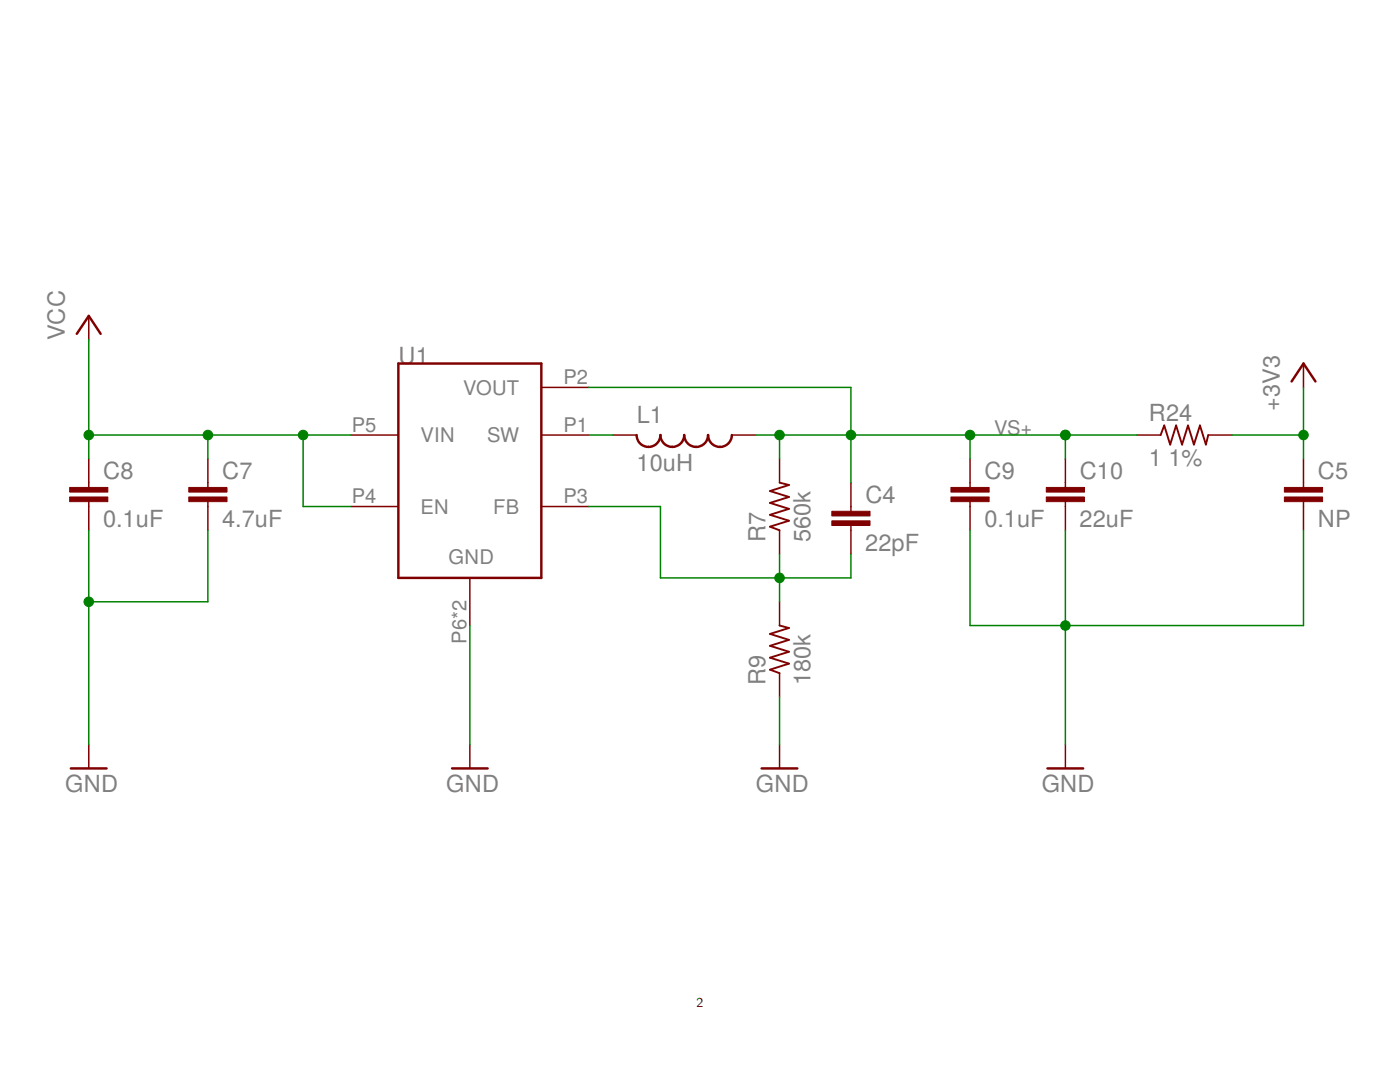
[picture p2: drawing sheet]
<svg xmlns="http://www.w3.org/2000/svg" width="279mm" height="216mm" viewBox="0 0 279 216" stroke-linecap="round" stroke-linejoin="round" font-family="sans-serif">
<g fill="none" stroke="#800000" stroke-width=".3">
<path d="M17.7 63v4.8M108 77.3h9.5M260.1 72.5v4.8M17.7 91.5v5.8M41.5 91.5v5.8M70 86.8h9.5M108 86.8h9.5M122.3 86.8h4.7M146 86.8h4.8M155.6 91.5v4.8M169.8 96.3v5.7M193.6 91.5v5.8"/>
<path d="M212.6 91.5v5.8M226.9 86.8h4.7M241.1 86.8h4.8M260.1 91.5v5.8M17.7 100.1v5.7M41.5 100.1v5.7M70 101.1h9.5M93.8 115.3v9.5M108 101.1h9.5M155.6 105.8v4.8M169.8 104.9v5.7M193.6 100.1v5.7"/>
<path d="M212.6 100.1v5.7M260.1 100.1v5.7M155.6 120.1v4.7M155.6 134.3v4.8M17.7 148.6v4.7M93.8 148.6v4.7M155.6 148.6v4.7M212.6 148.6v4.7"/>
</g>
<path d="M15.3 66.6l2.4-3.6 2.4 3.6M79.5 72.5h28.5v42.8h-28.5zM257.8 76.1l2.3-3.6 2.4 3.6M127 86.8a2.38 2.38 0 0 0 2.4 2.4 2.38 2.38 0 0 0 2.4-2.4 2.37 2.37 0 0 0 2.4 2.4 2.37 2.37 0 0 0 2.3-2.4 2.38 2.38 0 0 0 2.4 2.4 2.38 2.38 0 0 0 2.4-2.4 2.37 2.37 0 0 0 2.4 2.4 2.37 2.37 0 0 0 2.3-2.4M14.1 153.3h7.2M90.2 153.3h7.1M152 153.3h7.1M209 153.3h7.2" fill="none" stroke="#800000" stroke-width=".49"/>
<path d="M155.6 96.3l1.9 .5-3.8 1.2 3.8 1.2-3.8 1.2 3.8 1.1-3.8 1.2 3.8 1.2-3.8 1.2 1.9 .7M231.6 86.8l.7-1.9 1.2 3.8 1.2-3.8 1.2 3.8 1.2-3.8 1.2 3.8 1.2-3.8 1.2 3.8 .4-1.9M155.6 124.8l1.9 .5-3.8 1.2 3.8 1.2-3.8 1.2 3.8 1.1-3.8 1.2 3.8 1.2-3.8 1.2 1.9 .7" fill="none" stroke="#800000" stroke-width=".38"/>
<g fill="#800000" stroke="#800000" stroke-width=".2">
<path d="M166 103.9h7.6v1h-7.6z"/>
<path d="M166 102h7.6v1h-7.6z"/>
<path d="M37.7 99.2h7.6v.9h-7.6z"/>
<path d="M37.7 97.3h7.6v.9h-7.6z"/>
<path d="M13.9 99.2h7.6v.9h-7.6z"/>
<path d="M13.9 97.3h7.6v.9h-7.6z"/>
<path d="M189.8 99.2h7.6v.9h-7.6z"/>
<path d="M189.8 97.3h7.6v.9h-7.6z"/>
<path d="M208.8 99.2h7.6v.9h-7.6z"/>
<path d="M208.8 97.3h7.6v.9h-7.6z"/>
<path d="M256.3 99.2h7.6v.9h-7.6z"/>
<path d="M256.3 97.3h7.6v.9h-7.6z"/>
</g>
<g fill="none" stroke="#008000" stroke-width=".3">
<path d="M17.7 67.8v23.7M117.5 77.3h52.3v19M260.1 77.3v14.2M17.7 86.8h52.3M41.5 86.8v4.7M60.5 86.8v14.3h9.5M117.5 86.8h4.8M150.8 86.8h76.1M155.6 86.8v4.7M193.6 86.8v4.7M212.6 86.8v4.7M245.9 86.8h14.2"/>
<path d="M17.7 105.8v42.8M41.5 105.8v14.3h-23.8M117.5 101.1h14.3v14.2h38v-4.7M155.6 110.6v9.5M193.6 105.8v19h66.5v-19M212.6 105.8v42.8M93.8 124.8v23.8M155.6 139.1v9.5"/>
</g>
<g fill="#008000" stroke="#008000" stroke-width=".2">
<circle cx="155.6" cy="115.3" r=".95"/>
<circle cx="17.7" cy="120.1" r=".95"/>
<circle cx="212.6" cy="124.8" r=".95"/>
<circle cx="17.7" cy="86.8" r=".95"/>
<circle cx="41.5" cy="86.8" r=".95"/>
<circle cx="60.5" cy="86.8" r=".95"/>
<circle cx="212.6" cy="86.8" r=".95"/>
<circle cx="169.8" cy="86.8" r=".95"/>
<circle cx="155.6" cy="86.8" r=".95"/>
<circle cx="193.6" cy="86.8" r=".95"/>
<circle cx="260.1" cy="86.8" r=".95"/>
</g>
<g font-size="4.7" fill="#808080">
<text x="13" y="67.8" transform="rotate(-90 13 67.8)">VCC</text>
<text x="79.5" y="72.5">U1</text>
<text x="229.3" y="84">R24</text>
<text x="255.4" y="82.1" transform="rotate(-90 255.4 82.1)">+3V3</text>
<text x="127.1" y="84.4">L1</text>
<text x="20.6" y="95.6">C8</text>
<text x="44.4" y="95.6">C7</text>
<text x="127" y="93.9">10uH</text>
<text x="196.5" y="95.6">C9</text>
<text x="215.5" y="95.6">C10</text>
<text x="229.2" y="93">1</text>
<text x="233.2" y="93">1%</text>
<text x="263" y="95.6">C5</text>
<text x="172.7" y="100.3">C4</text>
<text x="20.6" y="105.1">0.1uF</text>
<text x="44.3" y="105.1">4.7uF</text>
<text x="196.4" y="105.1">0.1uF</text>
<text x="215.5" y="105.1">22uF</text>
<text x="263" y="105.1">NP</text>
<text x="152.8" y="108.2" transform="rotate(-90 152.8 108.2)">R7</text>
<text x="161.7" y="108.2" transform="rotate(-90 161.7 108.2)">560k</text>
<text x="172.7" y="109.9">22pF</text>
<text x="152.8" y="136.7" transform="rotate(-90 152.8 136.7)">R9</text>
<text x="161.7" y="136.7" transform="rotate(-90 161.7 136.7)">180k</text>
<text x="13" y="158.1">GND</text>
<text x="89" y="158.1">GND</text>
<text x="150.8" y="158.1">GND</text>
<text x="207.9" y="158.1">GND</text>
</g>
<g font-size="4" fill="#808080">
<text x="112.4" y="76.6">P2</text>
<text x="92.4" y="78.7">VOUT</text>
<text x="70.2" y="86.1">P5</text>
<text x="83.9" y="88.2">VIN</text>
<text x="97.2" y="88.2">SW</text>
<text x="112.4" y="86.1">P1</text>
<text x="198.4" y="86.8">VS+</text>
<text x="70.2" y="100.4">P4</text>
<text x="112.4" y="100.4">P3</text>
<text x="83.9" y="102.5">EN</text>
<text x="98.4" y="102.5">FB</text>
<text x="89.5" y="112.5">GND</text>
<text x="93.1" y="128.4" transform="rotate(-90 93.1 128.4)">P6*2</text>
</g>
<text font-size="2.7" x="139" y="200.9">2</text>
</svg>
